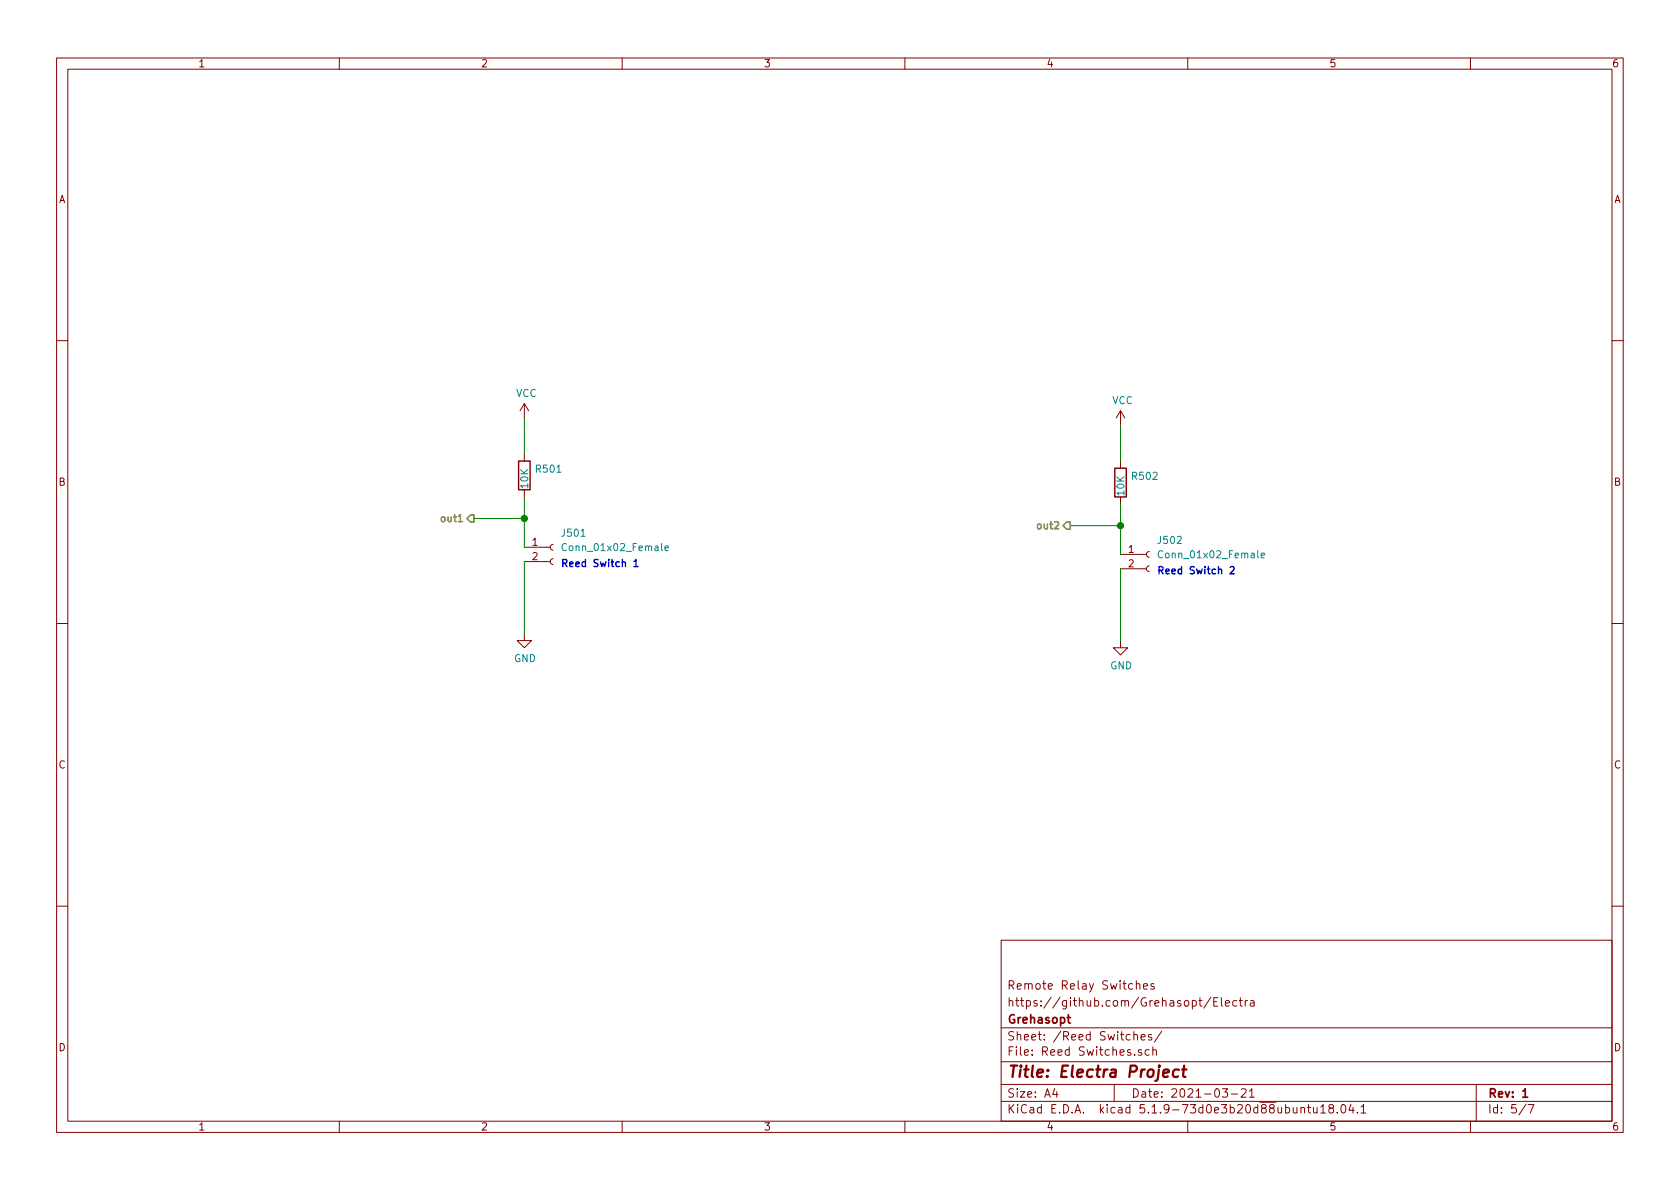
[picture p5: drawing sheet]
<svg xmlns="http://www.w3.org/2000/svg" width="297mm" height="210mm" viewBox="0 0 297 210" stroke-linecap="round" stroke-linejoin="round" font-family="sans-serif">
<g fill="none" stroke="#840000" stroke-width=".18">
<path d="M10 10.3h277v189.9h-277zM12 12.2h273v186.1h-273zM60 10.3v1.9M110 10.3v1.9M160 10.3v1.9M210 10.3v1.9M260 10.3v1.9M10 60.2h2M92.7 71.4l-.8 1.2M92.7 71.4v2.5M92.7 71.4l.8 1.2M198.1 72.6l-.7 1.3"/>
<path d="M198.1 72.6v2.6M198.1 72.6l.8 1.3M285 60.2h2M92.7 80.3v1.2M92.7 86.6v1.3M92.7 99.3h4.6M92.7 96.8h4.6M97.8 98.8l-.3 .1-.2 .3 .1 .4 .4 .2M97.8 96.3l-.3 .1-.2 .3 .1 .4 .4 .2M198.1 81.5v1.3M198.1 87.9v1.2M198.1 98h4.6"/>
<path d="M203.2 97.5l-.3 .1-.2 .4 .1 .3 .4 .2M10 110.3h2M92.7 112v1.3h1.3l-1.3 1.2-1.3-1.2h1.3M198.1 113.3v1.2h1.3l-1.3 1.3-1.3-1.3h1.3M198.1 100.6h4.6M203.2 100.1l-.3 .1-.2 .3 .1 .4 .4 .2M285 110.3h2M10 160.2h2M177 166.3h108v32h-108zM200.9 174.1l.1-.1a.37 .37 0 0 1 .5 .1v.8M200.9 173.4v1.5M202.2 174.4l.7-.1-.1-.3-.4-.1-.2 .2 .1 .7h.5"/>
<path d="M204 174l-.3-.1-.2 .2 .1 .3 .4 .1v.3h-.5M214.1 176.3l-1.3 2M214.6 177.1h.5M215.3 176.4h-.7v1.5h.7M216 176.4v1.3l.2 .2M216.7 177.4l.7-.1-.1-.3-.4-.1-.2 .2v.7h.6M218.7 177l-.5-.1-.2 .3v.6l.2 .1 .5-.1M219.1 176.9h.6M219.3 176.4v1.3l.4 .2M220.2 176.9v1M220.6 176.9l-.4 .3M221.1 177h.6v.9"/>
<path d="M221.7 177.3l-.5 .1a.29 .29 0 0 0-.2 .2 .29 .29 0 0 0 .2 .3l.5-.1M285 160.2h2M60 198.3v1.9M110 198.3v1.9M160 198.3v1.9M177 194.8h108M177 191.8h108M177 187.8h108M177 181.8h108M186.5 192.5l-.4 1h1M186.8 193v1M197 191.8v3"/>
<path d="M200.5 183.1l.2-.2 .3 .1 .1 .9M200.5 182.4v1.5M201.8 183.4l.7-.1-.1-.3-.4-.1-.2 .2v.7h.6M201.8 185.7l-.3-.1-.2 .2v.2l.5 .2v.3h-.5M203.2 185.7l-.4-.1-.3 .3v.6l.3 .1 .4-.1M203.6 183l-.3-.1-.3 .2 .1 .3 .5 .1v.3h-.6M203.8 185.7l.2-.1 .4 .1 .1 .9M203.8 185.1v1.5M205.4 182.3l-1.3 2M210 198.3v1.9M216.1 192.5h.9l-.4 .6 .4 .1v.7l-.2 .1-.7-.1M217.7 193.5h1.1"/>
<path d="M219.5 192.7l.2-.2h.3l.3 .2v.3v.2l-.9 .8h.9M220.9 193l.4-.5v1.5M220.9 194h.9M230 196l.2-.2 .4 .1 .1 .9M230 195.8v1M231.2 195.8h.5M231.4 195.3v1.3l.3 .2M232.2 195.8l.1 .9 .4 .1 .2-.1M232.9 195.8v1M233.5 195.8l.4-.5v1.5M233.5 196.8h.9M235.2 196l-.3-.3 .2-.3a.48 .48 0 0 1 .6 .1v.4a.52 .52 0 0 0-.7 .2 .52 .52 0 0 0 .1 .6l.4 .1 .2-.1 .1-.4-.3-.3"/>
<path d="M236.4 196.7v.1M237.3 195.4l.1-.1a.8 .8 0 0 1 .6 .8 .8 .8 0 0 1-.6 .7 1 1 0 0 1-.1-1.4zM238.9 195.2l-.4 1.1h.9M239.2 195.8v1M240 196.7v.1M240.6 195.8l.5-.5v1.5M240.6 196.8h.9M260 198.3v1.9M261 191.8v6.5M269.8 195.2l-1.2 2M270.2 195.3h1l-.6 1.5"/>
</g>
<path d="M188.7 179.9h.6M188.9 179.4v1.3l.4 .2M269.2 193l.5-.5v1.5M269.2 194h.9" fill="none" stroke="#840000" stroke-width=".3"/>
<path d="M205.7 189.8l1-.2-.1-.4-.6-.1-.3 .3v.9l.2 .1 .6-.1M208.4 189.2a.68 .68 0 0 0-1 .3v.6l.1 .2 .2 .1 .6-.1M209 189.1h.8M209.4 188.4l-.2 1.8v.1l.4 .1" fill="none" stroke="#840000" stroke-width=".41"/>
<path d="M100.2 96.2a.6 .6 0 0 0-.9 .5 .6 .6 0 0 0 .6 .7l.3-.1M117.6 96.9l.6-.1-.1-.2-.3-.1-.2 .2v.6h.5M205.6 97.5a.6 .6 0 0 0-.9 .4 .6 .6 0 0 0 .6 .7l.3-.1M223 98.2l.6-.1-.1-.2-.3-.1-.2 .2v.6h.5" fill="none" stroke="#008484" stroke-width=".18"/>
<path d="M91.7 81.5h2v5.1h-2zM197.1 82.8h2v5.1h-2z" fill="none" stroke="#840000" stroke-width=".25"/>
<path d="M92.7 73.9v6.4M198.1 75.2v6.3M83.8 91.7h8.9M92.7 87.9v8.9M92.7 99.3v12.7M189.2 93h8.9M198.1 89.1v8.9M198.1 100.6v12.7" fill="none" stroke="#008400" stroke-width=".18"/>
<path d="M83.2 91.1h.6v1.2h-.6l-.7-.6zM188.6 92.3h.6v1.3h-.6l-.6-.6z" fill="none" stroke="#848400" stroke-width=".25"/>
<path d="M112.1 99.3l.3-.4v1.3M112.1 100.2h.7M217.5 100.3l.5-.1 .2 .4-.8 .9h.8" fill="none" stroke="#0000c2" stroke-width=".25"/>
<g fill="#008400" stroke="#008400" stroke-width=".25">
<circle cx="92.7" cy="91.7" r=".51"/>
<circle cx="198.1" cy="93" r=".51"/>
</g>
<text font-size="2.8" fill="#840000" x="178" y="190.5">Title: Electra Project</text>
<g font-size="2.1" fill="#840000">
<text x="178" y="178">https://github.com/Grehasopt/Electra</text>
<text x="178" y="175">Remote Relay Switches</text>
<text x="178" y="184">Sheet: /Reed Switches/</text>
<text x="178" y="181">Grehasopt</text>
<text x="178" y="186.7">File: Reed Switches.sch</text>
<text x="178" y="196.9">KiCad E.D.A. kicad 5.1.9-73d0e3b20d88ubuntu18.04.1</text>
<text x="178" y="194.1">Size: A4</text>
<text x="200" y="194.1">Date: 2021-03-21</text>
<text x="263" y="194.1">Rev: 1</text>
<text x="263" y="196.9">Id: 5/7</text>
</g>
<g font-size="1.8" fill="#840000">
<text x="35" y="11.9">1</text>
<text x="85" y="11.9">2</text>
<text x="135" y="11.9">3</text>
<text x="185" y="11.9">4</text>
<text x="235" y="11.9">5</text>
<text x="285" y="11.9">6</text>
<text x="10.4" y="35.9">A</text>
<text x="285.4" y="35.9">A</text>
<text x="10.4" y="85.9">B</text>
<text x="285.4" y="85.9">B</text>
<text x="94.1" y="96.5">1</text>
<text x="94.1" y="99.1">2</text>
<text x="199.5" y="97.8">1</text>
<text x="199.5" y="100.3">2</text>
<text x="10.4" y="135.9">C</text>
<text x="285.4" y="135.9">C</text>
<text x="10.4" y="185.9">D</text>
<text x="285.4" y="185.9">D</text>
<text x="35" y="199.9">1</text>
<text x="85" y="199.9">2</text>
<text x="135" y="199.9">3</text>
<text x="185" y="199.9">4</text>
<text x="235" y="199.9">5</text>
<text x="285" y="199.9">6</text>
</g>
<g font-size="1.8" fill="#008484">
<text x="91.2" y="70.2">VCC</text>
<text x="196.6" y="71.5">VCC</text>
<text x="94.9" y="83.6">R501</text>
<text x="93.4" y="86.3" transform="rotate(-90 93.4 86.3)">10K</text>
<text x="198.8" y="87.6" transform="rotate(-90 198.8 87.6)">10K</text>
<text x="200.3" y="84.9">R502</text>
<text x="99.5" y="94.9">J501</text>
<text x="100.1" y="97.5">Conn_01x02_Female</text>
<text x="204.9" y="96.2">J502</text>
<text x="205.5" y="98.7">Conn_01x02_Female</text>
<text x="90.9" y="117.1">GND</text>
<text x="196.3" y="118.4">GND</text>
</g>
<g font-size="1.8" fill="#848400">
<text x="78.5" y="92.3">out1</text>
<text x="183.9" y="93.6">out2</text>
</g>
<g font-size="1.8" fill="#0000c2">
<text x="99.1" y="100.3">Reed Switch 1</text>
<text x="204.5" y="101.5">Reed Switch 2</text>
</g>
</svg>
